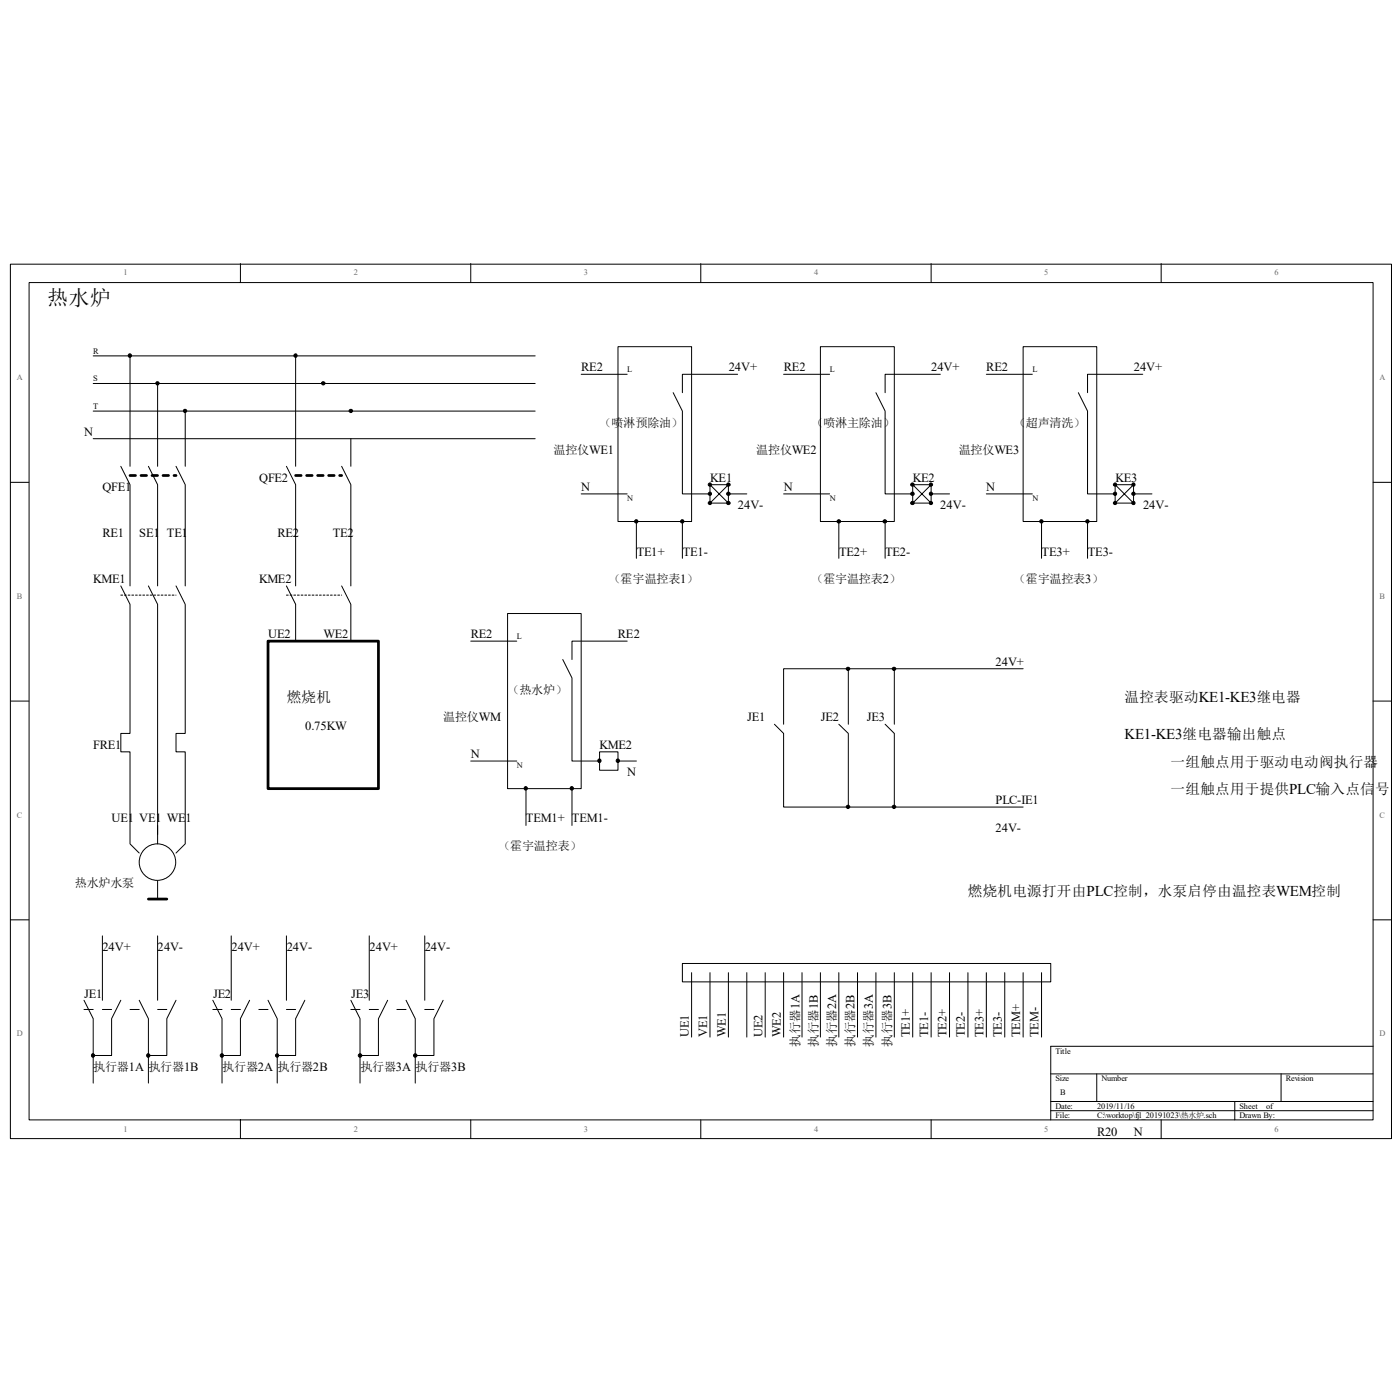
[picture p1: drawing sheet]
<svg xmlns="http://www.w3.org/2000/svg" width="100mm" height="100mm" viewBox="0 0 100 100" stroke-linecap="round" stroke-linejoin="round" font-family="sans-serif">
<path d="M.7 18.8h98.5v62.4h-98.5z" fill="none" stroke="#000" stroke-width=".07"/>
<path d="M2.1 20.2h95.8v59.7h-95.8z" fill="#fff"/>
<g fill="none" stroke="#000" stroke-width=".07">
<path d="M17.1 18.8v1.3M33.6 18.8v1.3M50 18.8v1.3M66.4 18.8v1.3M82.8 18.8v1.3M.7 34.4h1.4M2.1 20.2h95.8v59.7h-95.8zM6.6 25.4h31.6M6.6 27.3h31.6M6.6 29.3h31.6M6.6 31.3h31.6M8.6 33.3l.7 1.3v7.2"/>
<path d="M9.3 25.4v7.9M10.6 33.3l.6 1.3v7.2M11.2 27.3v6M12.6 33.3l.6 1.3v7.2M13.2 29.3v4M20.4 33.3l.7 1.3v7.2M21.1 25.4v7.9M24.4 33.3l.6 1.3v7.2M25 31.3v2M41.4 35.2h3.3M41.4 26.7h3.3M44.1 24.7h5.2v12.5h-5.2z"/>
<path d="M45.4 37.2v2.6M48 28l.7 1.3v5.9h1.9M48.7 37.2v2.6M50.6 35.9h1.3M50.6 34.6v1.3l1.3-1.3h-1.3l1.3 1.3v-1.3M51.9 35.2h1.4M52.6 26.7h-3.9v1.3M55.9 35.2h3.3M55.9 26.7h3.3M58.5 24.7h5.3v12.5h-5.3zM59.8 37.2v2.6M62.5 28l.6 1.3v5.9h2"/>
<path d="M63.1 37.2v2.6M65.1 35.9h1.3M65.1 34.6v1.3l1.3-1.3h-1.3l1.3 1.3v-1.3M66.4 35.2h1.3M67.1 26.7h-4v1.3M70.3 35.2h3.3M70.3 26.7h3.3M73 24.7h5.2v12.5h-5.2zM74.3 37.2v2.6M76.9 28l.7 1.3v5.9h1.9M77.6 37.2v2.6M79.5 35.9h1.3"/>
<path d="M79.5 34.6v1.3l1.3-1.3h-1.3l1.3 1.3v-1.3M80.8 35.2h1.3M81.5 26.7h-3.9v1.3M97.9 34.4h1.3M.7 50h1.4M8.6 41.8l.7 1.3v9.2h-.7v1.3h.7v6.6l.6 .6M8.6 42.4h4M10.6 41.8l.6 1.3v16.4M11.2 58.9v1.3M12.6 41.8l.6 1.3v9.2h-.6v1.3h.6v6.6l-.6 .6M20.4 41.8l.7 1.3v2.6M20.4 42.4h4"/>
<path d="M24.4 41.8l.6 1.3v2.6M33.6 54.3h3.3M33.6 45.7h3.3M36.2 43.8h5.2v12.4h-5.2zM37.5 56.2v2.7M40.1 47l.7 1.3v6h2M40.8 56.2v2.7M42.8 53.6h1.3v1.3h-1.3zM44.1 54.3h1.3M44.7 45.7h-3.9v1.3M55.2 51.6l.7 .7v5.3h17.1M59.8 51.6l.7 .7v5.3"/>
<path d="M60.5 47.7v3.9M63.1 51.6l.7 .7v5.3M63.8 47.7v3.9M73 47.7h-17.1v3.9M97.9 50h1.3M.7 65.6h1.4M6 72h.6M6 71.3l.6 1.3v4.6M7.3 72h.7M7.3 66.7v4.6M8.6 71.3l-.6 1.3v2.7h-1.4M9.3 72h.6"/>
<path d="M9.9 71.3l.7 1.3v4.6M11.2 72h.7M11.2 62.8v1.3M11.2 66.7v4.6M12.6 71.3l-.7 1.3v2.7h-1.3M15.2 72h.6M15.2 71.3l.6 1.3v4.6M16.5 72h.6M16.5 66.7v4.6M17.1 79.9v1.3M17.8 71.3l-.7 1.3v2.7h-1.3M18.5 72h.6"/>
<path d="M19.1 71.3l.7 1.3v4.6M20.4 72h.7M20.4 66.7v4.6M21.7 71.3l-.6 1.3v2.7h-1.3M25 72h.7M25 71.3l.7 1.3v4.6M26.3 72h.7M26.3 66.7v4.6M27.6 71.3l-.6 1.3v2.7h-1.3M28.3 72h.7M29 71.3l.6 1.3v4.6M30.3 72h.6"/>
<path d="M30.3 66.7v4.6M31.6 71.3l-.7 1.3v2.7h-1.3M33.6 79.9v1.3M48.7 68.7h26.2v1.3h-26.2zM49.3 69.4v4.6M50 79.9v1.3M50.6 69.4v4.6M51.9 69.4v4.6M53.3 69.4v4.6M54.6 69.4v4.6M55.9 69.4v4.6M57.2 69.4v4.6"/>
<path d="M58.5 69.4v4.6M59.8 69.4v4.6M61.2 69.4v4.6M62.5 69.4v4.6M63.8 69.4v4.6M65.1 69.4v4.6M66.4 69.4v4.6M66.4 79.9v1.3M67.7 69.4v4.6M69 69.4v4.6M70.3 69.4v4.6M71.6 69.4v4.6"/>
<path d="M73 69.4v4.6M74.3 69.4v4.6M74.9 76.6h23M74.9 78.5h23M74.9 79.2h23M78.2 76.6v1.9M82.8 79.9v1.3M88.1 78.5v1.4M91.4 76.6v1.9M97.9 74.6h-23v5.3M97.9 65.6h1.3"/>
<circle cx="11.2" cy="61.5" r="1.3"/>
</g>
<g fill="#000" stroke="#000" stroke-width=".07">
<path d="M9.2 25.3h.1v.1h-.1z" fill-rule="evenodd"/>
<path d="M11.1 27.2h.2v.2h-.2z" fill-rule="evenodd"/>
<path d="M13.1 29.2h.2v.2h-.2z" fill-rule="evenodd"/>
<path d="M45.3 37.1h.2v.2h-.2z" fill-rule="evenodd"/>
<path d="M48.6 37.1h.1v.2h-.1z" fill-rule="evenodd"/>
<path d="M50.5 35.8h.2v.2h-.2z" fill-rule="evenodd"/>
<path d="M50.5 35.1h.2v.2h-.2z" fill-rule="evenodd"/>
<path d="M50.5 34.5h.2v.1h-.2z" fill-rule="evenodd"/>
<path d="M51.9 35.1h.1v.2h-.1z" fill-rule="evenodd"/>
<path d="M59.7 37.1h.2v.2h-.2z" fill-rule="evenodd"/>
<path d="M63 37.1h.2v.2h-.2z" fill-rule="evenodd"/>
<path d="M65 35.1h.2v.2h-.2z" fill-rule="evenodd"/>
<path d="M66.3 35.8h.2v.2h-.2z" fill-rule="evenodd"/>
<path d="M66.3 35.1h.2v.2h-.2z" fill-rule="evenodd"/>
<path d="M66.3 34.5h.2v.1h-.2z" fill-rule="evenodd"/>
<path d="M74.2 37.1h.1l.1 .2h-.2z" fill-rule="evenodd"/>
<path d="M77.5 37.1h.1v.2h-.1z" fill-rule="evenodd"/>
<path d="M79.4 35.8h.2v.2h-.2z" fill-rule="evenodd"/>
<path d="M79.4 35.1h.2v.2h-.2z" fill-rule="evenodd"/>
<path d="M79.4 34.5h.2v.1h-.2z" fill-rule="evenodd"/>
<path d="M80.7 35.8h.2v.2h-.2z" fill-rule="evenodd"/>
<path d="M80.7 35.1h.2v.2h-.2z" fill-rule="evenodd"/>
<path d="M80.7 34.5h.2v.1h-.2z" fill-rule="evenodd"/>
<path d="M40.7 56.1h.2v.2h-.2z" fill-rule="evenodd"/>
<path d="M42.7 54.2h.1v.1h-.1z" fill-rule="evenodd"/>
<path d="M44 54.2h.1v.1h-.1z" fill-rule="evenodd"/>
<path d="M10.5 75.2h.2v.2h-.2z" fill-rule="evenodd"/>
<path d="M15.7 75.2h.2v.2h-.2z" fill-rule="evenodd"/>
<circle cx="21.1" cy="25.3" r=".12"/>
<circle cx="23.1" cy="27.3" r=".12"/>
<circle cx="25" cy="29.3" r=".12"/>
<circle cx="51.9" cy="35.9" r=".12"/>
<circle cx="51.9" cy="34.6" r=".12"/>
<circle cx="65.1" cy="34.6" r=".12"/>
<circle cx="65.1" cy="35.9" r=".12"/>
<circle cx="37.5" cy="56.2" r=".12"/>
<circle cx="60.5" cy="57.5" r=".12"/>
<circle cx="60.5" cy="47.7" r=".12"/>
<circle cx="63.8" cy="47.7" r=".12"/>
<circle cx="63.8" cy="57.5" r=".12"/>
<circle cx="6.6" cy="75.3" r=".12"/>
<circle cx="19.8" cy="75.3" r=".12"/>
<circle cx="25.7" cy="75.3" r=".13"/>
<circle cx="29.6" cy="75.3" r=".13"/>
</g>
<path d="M9.3 33.9h3.3M21.1 33.9h3.3" fill="none" stroke="#000" stroke-width=".2" stroke-dasharray=".4 .4"/>
<path d="M19.1 45.7h7.9v10.5h-7.9zM10.6 64.1h1.3" fill="none" stroke="#000" stroke-width=".2"/>
<text font-size="1.5" x="3.4" y="21.7">热水炉</text>
<text font-size="1.1" x="80.2" y="52.7">KE1-KE3继电器输出触点</text>
<g font-size="1">
<text x="20.4" y="50.1">燃烧机</text>
<text x="80.2" y="50.1">温控表驱动KE1-KE3继电器</text>
<text x="83.5" y="54.7">一组触点用于驱动电动阀执行器</text>
<text x="83.5" y="56.6">一组触点用于提供PLC输入点信号</text>
<text x="69" y="63.9">燃烧机电源打开由PLC控制，水泵启停由温控表WEM控制</text>
</g>
<g font-size=".9">
<text x="41.4" y="26.5">RE2</text>
<text x="52" y="26.5">24V+</text>
<text x="55.9" y="26.5">RE2</text>
<text x="66.4" y="26.5">24V+</text>
<text x="70.3" y="26.5">RE2</text>
<text x="80.9" y="26.5">24V+</text>
<text x="6" y="31.1">N</text>
<text x="7.3" y="35">QFE1</text>
<text x="18.5" y="34.4">QFE2</text>
<text x="39.5" y="32.4">温控仪WE1</text>
<text x="41.4" y="35">N</text>
<text x="42.8" y="30.4">（喷淋预除油）</text>
<text x="50.7" y="34.4">KE1</text>
<text x="53.9" y="32.4">温控仪WE2</text>
<text x="55.9" y="35">N</text>
<text x="57.9" y="30.4">（喷淋主除油）</text>
<text x="65.1" y="34.4">KE2</text>
<text x="68.4" y="32.4">温控仪WE3</text>
<text x="70.3" y="35">N</text>
<text x="72.3" y="30.4">（超声清洗）</text>
<text x="79.5" y="34.4">KE3</text>
<text x="6.6" y="41.6">KME1</text>
<text x="7.3" y="38.3">RE1</text>
<text x="9.9" y="38.3">SE1</text>
<text x="11.9" y="38.3">TE1</text>
<text x="18.5" y="41.6">KME2</text>
<text x="19.8" y="38.3">RE2</text>
<text x="23.7" y="38.3">TE2</text>
<text x="43.4" y="41.6">（霍宇温控表1）</text>
<text x="45.4" y="39.6">TE1+</text>
<text x="48.7" y="39.6">TE1-</text>
<text x="52.6" y="36.3">24V-</text>
<text x="57.9" y="41.6">（霍宇温控表2）</text>
<text x="59.8" y="39.6">TE2+</text>
<text x="63.1" y="39.6">TE2-</text>
<text x="67.1" y="36.3">24V-</text>
<text x="72.3" y="41.6">（霍宇温控表3）</text>
<text x="74.3" y="39.6">TE3+</text>
<text x="77.6" y="39.6">TE3-</text>
<text x="81.5" y="36.3">24V-</text>
<text x="19.1" y="45.5">UE2</text>
<text x="23.1" y="45.5">WE2</text>
<text x="33.6" y="45.5">RE2</text>
<text x="44.1" y="45.5">RE2</text>
<text x="71" y="47.5">24V+</text>
<text x="6.6" y="53.4">FRE1</text>
<text x="21.8" y="52.1">0.75KW</text>
<text x="31.6" y="51.4">温控仪WM</text>
<text x="36.2" y="49.5">（热水炉）</text>
<text x="42.8" y="53.4">KME2</text>
<text x="53.3" y="51.4">JE1</text>
<text x="58.5" y="51.4">JE2</text>
<text x="61.8" y="51.4">JE3</text>
<text x="8" y="58.7">UE1 VE1 WE1</text>
<text x="33.6" y="54.1">N</text>
<text x="37.5" y="58.7">TEM1+ TEM1-</text>
<text x="44.7" y="55.4">N</text>
<text x="71" y="57.3">PLC-IE1</text>
<text x="71" y="59.3">24V-</text>
<text x="5.3" y="63.2">热水炉水泵</text>
<text x="35.5" y="60.6">（霍宇温控表）</text>
<text x="6" y="71.1">JE1</text>
<text x="7.3" y="67.8">24V+</text>
<text x="11.2" y="67.8">24V-</text>
<text x="15.2" y="71.1">JE2</text>
<text x="16.5" y="67.8">24V+</text>
<text x="20.4" y="67.8">24V-</text>
<text x="25" y="71.1">JE3</text>
<text x="26.4" y="67.8">24V+</text>
<text x="30.3" y="67.8">24V-</text>
<text x="6.6" y="76.4">执行器1A 执行器1B</text>
<text x="15.9" y="76.4">执行器2A</text>
<text x="19.8" y="76.4">执行器2B</text>
<text x="25.7" y="76.4">执行器3A</text>
<text x="29.6" y="76.4">执行器3B</text>
<text x="49.1" y="74" transform="rotate(-90 49.1 74)">UE1</text>
<text x="50.4" y="74" transform="rotate(-90 50.4 74)">VE1</text>
<text x="51.8" y="74" transform="rotate(-90 51.8 74)">WE1</text>
<text x="54.4" y="74" transform="rotate(-90 54.4 74)">UE2</text>
<text x="55.7" y="74" transform="rotate(-90 55.7 74)">WE2</text>
<text x="57" y="74.6" transform="rotate(-90 57 74.6)">执行器1A</text>
<text x="58.3" y="74.6" transform="rotate(-90 58.3 74.6)">执行器1B</text>
<text x="59.6" y="74.6" transform="rotate(-90 59.6 74.6)">执行器2A</text>
<text x="60.9" y="74.6" transform="rotate(-90 60.9 74.6)">执行器2B</text>
<text x="62.3" y="74.6" transform="rotate(-90 62.3 74.6)">执行器3A</text>
<text x="63.6" y="74.6" transform="rotate(-90 63.6 74.6)">执行器3B</text>
<text x="64.9" y="74" transform="rotate(-90 64.9 74)">TE1+</text>
<text x="66.2" y="74" transform="rotate(-90 66.2 74)">TE1-</text>
<text x="67.5" y="74" transform="rotate(-90 67.5 74)">TE2+</text>
<text x="68.8" y="74" transform="rotate(-90 68.8 74)">TE2-</text>
<text x="70.1" y="74" transform="rotate(-90 70.1 74)">TE3+</text>
<text x="71.4" y="74" transform="rotate(-90 71.4 74)">TE3-</text>
<text x="72.7" y="74" transform="rotate(-90 72.7 74)">TEM+</text>
<text x="74.1" y="74" transform="rotate(-90 74.1 74)">TEM-</text>
<text x="78.2" y="81">R20</text>
<text x="80.9" y="81">N</text>
</g>
<g font-size=".6" fill="#696969">
<text x="8.8" y="19.6">1</text>
<text x="25.2" y="19.6">2</text>
<text x="41.6" y="19.6">3</text>
<text x="58.1" y="19.6">4</text>
<text x="74.5" y="19.6">5</text>
<text x="90.9" y="19.6">6</text>
<text x="1.2" y="27.1">A</text>
<text x="98.4" y="27.1">A</text>
<text x="1.2" y="42.7">B</text>
<text x="98.4" y="42.7">B</text>
<text x="1.2" y="58.3">C</text>
<text x="98.4" y="58.3">C</text>
<text x="1.2" y="73.9">D</text>
<text x="98.4" y="73.9">D</text>
<text x="8.8" y="80.7">1</text>
<text x="25.2" y="80.7">2</text>
<text x="41.6" y="80.7">3</text>
<text x="58.1" y="80.7">4</text>
<text x="74.5" y="80.7">5</text>
<text x="90.9" y="80.7">6</text>
</g>
<g font-size=".6">
<text x="6.6" y="25.2">R</text>
<text x="6.6" y="27.2">S</text>
<text x="6.6" y="29.2">T</text>
<text x="44.7" y="26.5">L</text>
<text x="59.2" y="26.5">L</text>
<text x="73.6" y="26.5">L</text>
<text x="44.7" y="35.8">N</text>
<text x="59.2" y="35.8">N</text>
<text x="73.6" y="35.8">N</text>
<text x="36.9" y="45.6">L</text>
<text x="36.9" y="54.8">N</text>
<text x="75.3" y="75.1">Title</text>
<text x="75.3" y="77.1">Size</text>
<text x="78.5" y="77.1">Number</text>
<text x="91.7" y="77.1">Revision</text>
<text x="75.3" y="79.1">Date:</text>
<text x="75.3" y="79.7">File:</text>
<text x="75.6" y="78.1">B</text>
<text x="78.2" y="79.1">2019/11/16</text>
<text x="78.2" y="79.7">C:\worktop\fjl_20191023\热水炉.sch</text>
<text x="88.4" y="79.7">Drawn By:</text>
<text x="88.4" y="79.1">Sheet</text>
<text x="90.3" y="79.1">of</text>
</g>
</svg>
